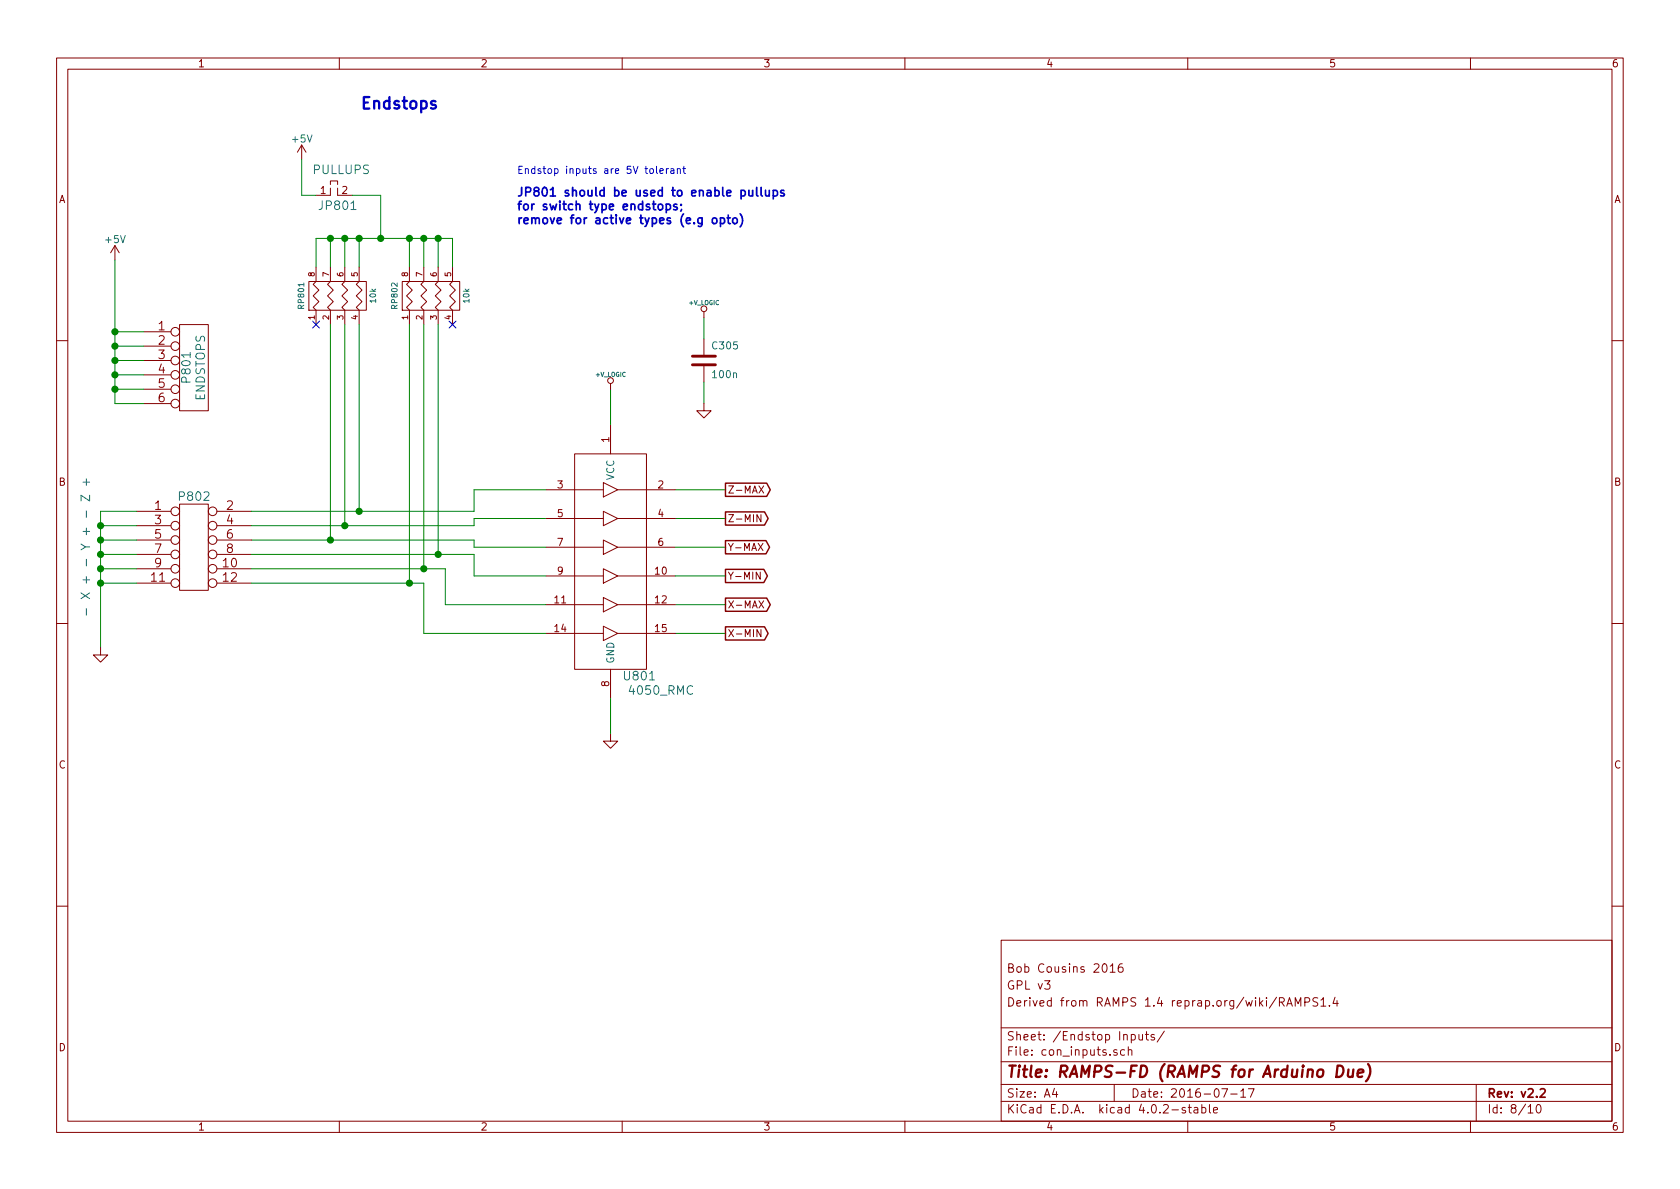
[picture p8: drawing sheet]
EESchema Schematic File Version 2
LIBS:RAMPS-FD-rescue
LIBS:power
LIBS:device
LIBS:transistors
LIBS:conn
LIBS:linear
LIBS:regul
LIBS:74xx
LIBS:cmos4000
LIBS:adc-dac
LIBS:memory
LIBS:xilinx
LIBS:microcontrollers
LIBS:dsp
LIBS:microchip
LIBS:analog_switches
LIBS:motorola
LIBS:texas
LIBS:intel
LIBS:audio
LIBS:interface
LIBS:digital-audio
LIBS:philips
LIBS:display
LIBS:cypress
LIBS:siliconi
LIBS:opto
LIBS:atmel
LIBS:contrib
LIBS:valves
LIBS:RMC
LIBS:RAMPS-FD-cache
EELAYER 25 0
EELAYER END
$Descr A4 11693 8268
encoding utf-8
Sheet 8 10
Title "RAMPS-FD (RAMPS for Arduino Due)"
Date "2016-07-17"
Rev "v2.2"
Comp ""
Comment1 "Derived from RAMPS 1.4 reprap.org/wiki/RAMPS1.4"
Comment2 "GPL v3"
Comment3 "Bob Cousins 2016"
Comment4 ""
$EndDescr
Wire Wire Line
	700  3550 700  4500
Wire Wire Line
	4900 2800 4900 2650
Wire Wire Line
	3300 4000 3800 4000
Wire Wire Line
	3800 3600 3300 3600
Wire Wire Line
	5050 4200 4700 4200
Wire Wire Line
	5050 3800 4700 3800
Wire Wire Line
	4250 5100 4250 4850
Wire Wire Line
	5050 3400 4700 3400
Wire Wire Line
	4250 2950 4250 2700
Wire Wire Line
	4700 3600 5050 3600
Wire Wire Line
	4700 4000 5050 4000
Wire Wire Line
	4700 4400 5050 4400
Wire Wire Line
	3300 3400 3800 3400
Wire Wire Line
	4900 2350 4900 2200
Wire Wire Line
	1750 3750 3300 3750
$Comp
L +V_LOGIC #PWR0105
U 1 1
P 4250 2700
F 0 "#PWR0105" H 4250 2670 30  0001 C CNN
F 1 "+V_LOGIC" H 4250 2800 30  0000 C CNN
F 2 "" H 4250 2700 60  0001 C CNN
F 3 "" H 4250 2700 60  0001 C CNN
	1    4250 2700
	1    0    0    -1  
$EndComp
$Comp
L +V_LOGIC #PWR0106
U 1 1
P 4900 2200
F 0 "#PWR0106" H 4900 2170 30  0001 C CNN
F 1 "+V_LOGIC" H 4900 2300 30  0000 C CNN
F 2 "" H 4900 2200 60  0001 C CNN
F 3 "" H 4900 2200 60  0001 C CNN
	1    4900 2200
	1    0    0    -1  
$EndComp
$Comp
L GND #PWR0106
U 1 1
P 4900 2800
AR Path="/510D87E0" Ref="#PWR0106"  Part="1" 
AR Path="/50FC37D4/510D87E0" Ref="#PWR0107"  Part="1" 
F 0 "#PWR0107" H 4900 2800 30  0001 C CNN
F 1 "GND" H 4900 2730 30  0001 C CNN
F 2 "" H 4900 2800 60  0001 C CNN
F 3 "" H 4900 2800 60  0001 C CNN
	1    4900 2800
	1    0    0    -1  
$EndComp
$Comp
L C C305
U 1 1
P 4900 2500
AR Path="/510D87AD" Ref="C305"  Part="1" 
AR Path="/50FC37D4/510D87AD" Ref="C305"  Part="1" 
F 0 "C305" H 4950 2600 50  0000 L CNN
F 1 "100n" H 4950 2400 50  0000 L CNN
F 2 "Capacitors_SMD:C_0603" H 4900 2500 60  0001 C CNN
F 3 "" H 4900 2500 60  0001 C CNN
	1    4900 2500
	1    0    0    -1  
$EndComp
$Comp
L +5V #PWR0108
U 1 1
P 800 1800
F 0 "#PWR0108" H 800 1650 50  0001 C CNN
F 1 "+5V" H 800 1940 50  0000 C CNN
F 2 "" H 800 1800 50  0000 C CNN
F 3 "" H 800 1800 50  0000 C CNN
	1    800  1800
	1    0    0    -1  
$EndComp
$Comp
L GND #PWR0108
U 1 1
P 4250 5100
AR Path="/50FF1A09" Ref="#PWR0108"  Part="1" 
AR Path="/50FC37D4/50FF1A09" Ref="#PWR0109"  Part="1" 
F 0 "#PWR0109" H 4250 5100 30  0001 C CNN
F 1 "GND" H 4250 5030 30  0001 C CNN
F 2 "" H 4250 5100 60  0001 C CNN
F 3 "" H 4250 5100 60  0001 C CNN
	1    4250 5100
	1    0    0    -1  
$EndComp
Text Notes 3600 1200 0    50   ~ 0
Endstop inputs are 5V tolerant
Text Notes 3050 750  2    80   ~ 16
Endstops
Text GLabel 5050 3400 2    50   Output ~ 0
Z-MAX
Text GLabel 5050 3600 2    50   Output ~ 0
Z-MIN
Text GLabel 5050 4000 2    50   Output ~ 0
Y-MIN
Text GLabel 5050 3800 2    50   Output ~ 0
Y-MAX
Text GLabel 5050 4200 2    50   Output ~ 0
X-MAX
Text GLabel 5050 4400 2    50   Output ~ 0
X-MIN
$Comp
L GND #PWR0109
U 1 1
P 700 4500
AR Path="/50FC388F" Ref="#PWR0109"  Part="1" 
AR Path="/50FC37D4/50FC388F" Ref="#PWR0110"  Part="1" 
F 0 "#PWR0110" H 700 4500 30  0001 C CNN
F 1 "GND" H 700 4430 30  0001 C CNN
F 2 "" H 700 4500 60  0001 C CNN
F 3 "" H 700 4500 60  0001 C CNN
	1    700  4500
	1    0    0    -1  
$EndComp
$Comp
L 4050_RMC U801
U 1 1
P 4450 3150
F 0 "U801" H 4450 1600 60  0000 C CNN
F 1 "4050_RMC" H 4600 1500 60  0000 C CNN
F 2 "Housings_SSOP:TSSOP-16_4.4x5mm_Pitch0.65mm" H 4450 3150 60  0001 C CNN
F 3 "~" H 4450 3150 60  0000 C CNN
	1    4450 3150
	1    0    0    -1  
$EndComp
$Comp
L R_PACK4 RP801
U 1 1
P 2550 2050
F 0 "RP801" H 2550 2500 40  0000 C CNN
F 1 "10k" H 2550 2000 40  0000 C CNN
F 2 "Resistors_SMD:R_Cat16-4" H 2550 2050 60  0001 C CNN
F 3 "~" H 2550 2050 60  0000 C CNN
	1    2550 2050
	0    -1   -1   0   
$EndComp
Wire Wire Line
	2200 1850 2200 1650
Wire Wire Line
	2200 1650 3150 1650
Wire Wire Line
	2850 1650 2850 1850
Wire Wire Line
	2950 1650 2950 1850
Connection ~ 2850 1650
Wire Wire Line
	2500 1850 2500 1650
Connection ~ 2500 1650
Wire Wire Line
	2400 1850 2400 1650
Connection ~ 2400 1650
Wire Wire Line
	2300 1850 2300 1650
Connection ~ 2300 1650
$Comp
L R_PACK4 RP802
U 1 1
P 3200 2050
F 0 "RP802" H 3200 2500 40  0000 C CNN
F 1 "10k" H 3200 2000 40  0000 C CNN
F 2 "Resistors_SMD:R_Cat16-4" H 3200 2050 60  0001 C CNN
F 3 "~" H 3200 2050 60  0000 C CNN
	1    3200 2050
	0    -1   -1   0   
$EndComp
NoConn ~ 3150 2250
NoConn ~ 2200 2250
$Comp
L +5V #PWR0111
U 1 1
P 2100 1100
F 0 "#PWR0111" H 2100 950 50  0001 C CNN
F 1 "+5V" H 2100 1240 50  0000 C CNN
F 2 "" H 2100 1100 50  0000 C CNN
F 3 "" H 2100 1100 50  0000 C CNN
	1    2100 1100
	1    0    0    -1  
$EndComp
$Comp
L JUMP_MINI JP801
U 1 1
P 2350 1350
F 0 "JP801" H 2350 1275 60  0000 C CNN
F 1 "PULLUPS" H 2375 1525 60  0000 C CNN
F 2 "pin_array:PIN_ARRAY_2X1" H 2350 1350 60  0001 C CNN
F 3 "~" H 2350 1350 60  0000 C CNN
	1    2350 1350
	1    0    0    -1  
$EndComp
Wire Wire Line
	2450 1350 2650 1350
Wire Wire Line
	2650 1350 2650 1650
Connection ~ 2650 1650
Wire Wire Line
	2100 1100 2100 1350
Wire Wire Line
	2100 1350 2200 1350
Wire Wire Line
	2500 2250 2500 3550
Connection ~ 2500 3550
Wire Wire Line
	2400 2250 2400 3650
Connection ~ 2400 3650
Wire Wire Line
	2300 2250 2300 3750
Connection ~ 2300 3750
Wire Wire Line
	3050 1650 3050 1850
Connection ~ 2950 1650
Wire Wire Line
	3150 1650 3150 1850
Connection ~ 3050 1650
$Comp
L CONN_6X2 P802
U 1 1
P 1350 3800
F 0 "P802" H 1350 4150 60  0000 C CNN
F 1 "- X + - Y + - Z +" V 600 3800 60  0000 C CNN
F 2 "w_pin_strip:pin_strip_6x2" H 1350 3800 60  0001 C CNN
F 3 "" H 1350 3800 60  0000 C CNN
	1    1350 3800
	1    0    0    -1  
$EndComp
$Comp
L CONN_6 P801
U 1 1
P 1350 2550
F 0 "P801" V 1300 2550 60  0000 C CNN
F 1 "ENDSTOPS" V 1400 2550 60  0000 C CNN
F 2 "w_pin_strip:pin_strip_6" H 1350 2550 60  0001 C CNN
F 3 "" H 1350 2550 60  0000 C CNN
	1    1350 2550
	1    0    0    -1  
$EndComp
Wire Wire Line
	950  4050 700  4050
Wire Wire Line
	700  3950 950  3950
Connection ~ 700  4050
Wire Wire Line
	950  3850 700  3850
Connection ~ 700  3950
Wire Wire Line
	950  3750 700  3750
Connection ~ 700  3850
Wire Wire Line
	950  3650 700  3650
Connection ~ 700  3750
Wire Wire Line
	950  3550 700  3550
Connection ~ 700  3650
Wire Wire Line
	1750 3650 3300 3650
Wire Wire Line
	3300 3650 3300 3600
Wire Wire Line
	1750 3550 3300 3550
Wire Wire Line
	3300 3550 3300 3400
Wire Wire Line
	3300 3750 3300 3800
Wire Wire Line
	3300 3800 3800 3800
Wire Wire Line
	3300 3850 3300 4000
Wire Wire Line
	1750 3850 3300 3850
Wire Wire Line
	1750 3950 3100 3950
Wire Wire Line
	3100 3950 3100 4200
Wire Wire Line
	3100 4200 3800 4200
Wire Wire Line
	3800 4400 2950 4400
Wire Wire Line
	2950 4400 2950 4050
Wire Wire Line
	2950 4050 1750 4050
Wire Wire Line
	2850 2250 2850 4050
Connection ~ 2850 4050
Wire Wire Line
	2950 2250 2950 3950
Connection ~ 2950 3950
Wire Wire Line
	3050 2250 3050 3850
Connection ~ 3050 3850
Wire Wire Line
	1000 2300 800  2300
Wire Wire Line
	800  1800 800  2800
Wire Wire Line
	800  2400 1000 2400
Connection ~ 800  2300
Wire Wire Line
	800  2500 1000 2500
Connection ~ 800  2400
Wire Wire Line
	800  2600 1000 2600
Connection ~ 800  2500
Wire Wire Line
	800  2700 1000 2700
Connection ~ 800  2600
Wire Wire Line
	800  2800 1000 2800
Connection ~ 800  2700
Text Notes 3600 1550 0    60   ~ 12
JP801 should be used to enable pullups \nfor switch type endstops; \nremove for active types (e.g opto)
$EndSCHEMATC
